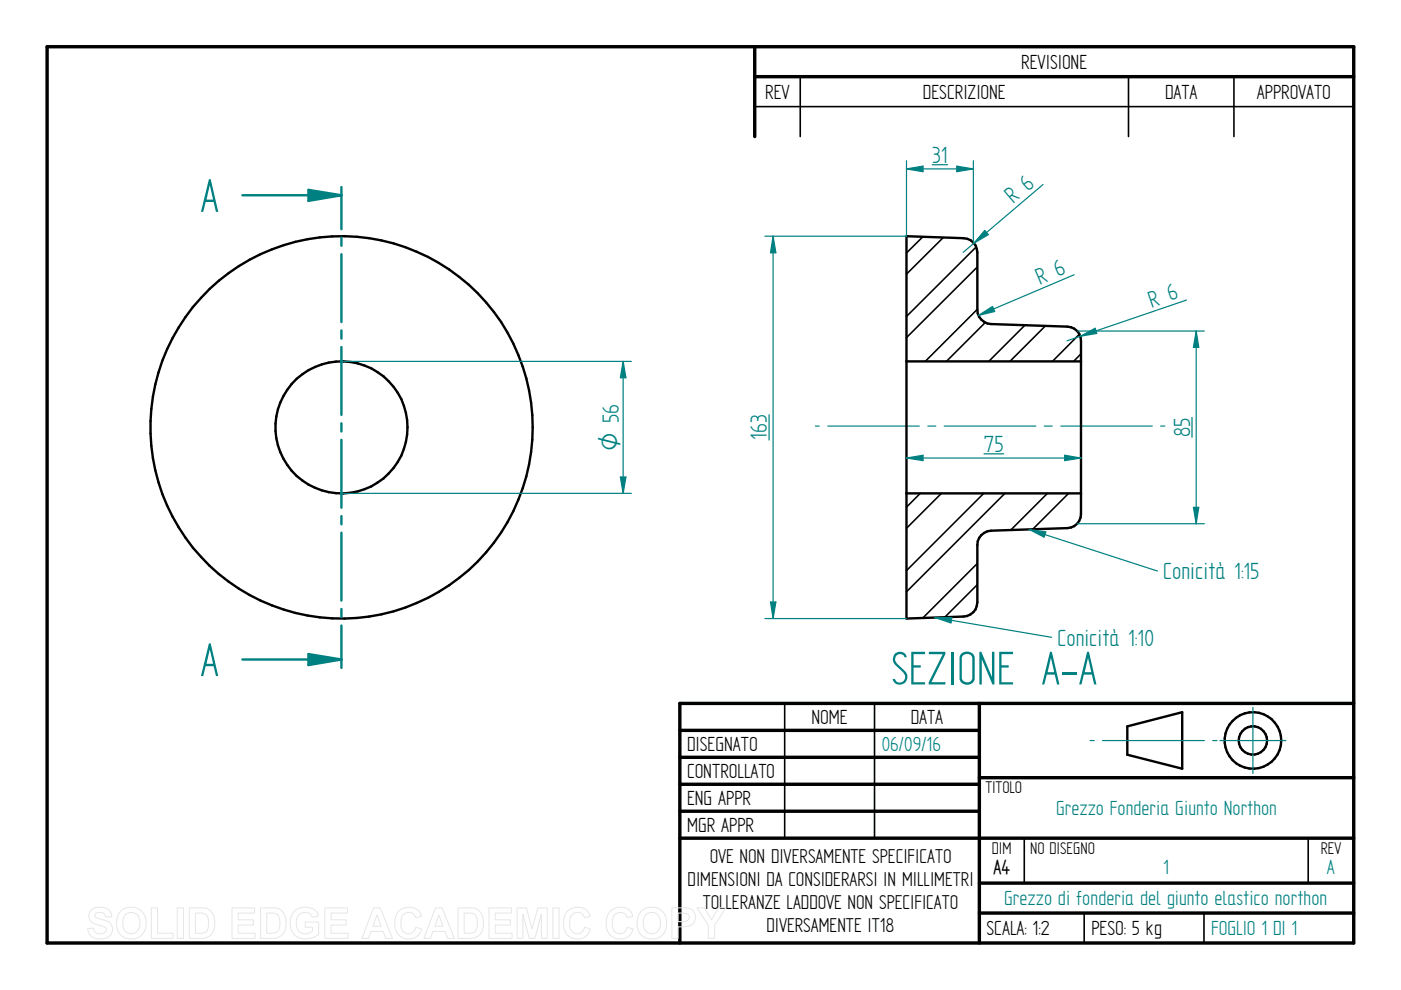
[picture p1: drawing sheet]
<svg xmlns="http://www.w3.org/2000/svg" width="297mm" height="210mm" viewBox="0 0 297 210" stroke-linecap="round" stroke-linejoin="round" font-family="sans-serif">
<g fill="none" stroke="#000" stroke-width=".72">
<path d="M10 9.9h277v190h-277zM160 9.9v19.1M160 16.3h127M144.1 154.9h63.5M207.6 149.1v50.8M287 149.1h-142.9v50.8M144.1 160.6h63.5M144.1 166.3h63.5M144.1 172h63.5M144.1 177.7h142.9M207.6 164.9h79.4M207.6 187.2h79.4"/>
<path d="M207.6 193.6h79.4"/>
</g>
<path d="M169.7 16.3v12.7M239.3 16.3v12.7M261.6 16.3v12.7M160 22.6h127M166.4 149.1v28.6M185.4 149.1v28.6M217.2 177.8v9.4M277.4 177.8v9.4M229.9 193.6v6.3M255.3 193.6v6.3" fill="none" stroke="#000" stroke-width=".34"/>
<g fill="none" stroke="#000" stroke-width=".51">
<path d="M239 154l11.7-3v12l-11.7-3z"/>
<circle cx="72.4" cy="90.6" r="14"/>
<circle cx="72.4" cy="90.6" r="40.5"/>
<circle cx="265.6" cy="157" r="3"/>
<circle cx="265.7" cy="157" r="6"/>
</g>
<path d="M172.9 90.3h.8M175.5 90.3h19.4M196.7 90.3h1.7M200.2 90.3h19.4M221.4 90.3h1.7M224.9 90.3h19.4M246.1 90.3h.9M231.1 157h.9M233.8 157h21.6M257.1 157h.9M258.7 157h13.9M265.6 150v14" fill="none" stroke="#008080" stroke-width=".25"/>
<path d="M51.4 41.4h21v7.2M72.4 50.4v1.7M72.4 53.9v14.4M72.4 70.1v1.7M72.4 73.6v14.4M72.4 89.7v1.8M72.4 93.3v14.4M72.4 109.4v1.8M72.4 112.9v14.4M72.4 129.1v1.8M72.4 132.6v7.2" fill="none" stroke="#008080" stroke-width=".51"/>
<path d="M65.4 40.3l7 1.1-7 1.2z" fill="#008080"/>
<path d="M65.4 40.3l7 1.1-7 1.2zM51.4 139.8h21" fill="none" stroke="#008080" stroke-width=".51"/>
<path d="M65.4 138.7l7 1.1-7 1.2z" fill="#008080"/>
<path d="M72.4 39.7v1.7M65.4 138.7l7 1.1-7 1.2zM72.4 139.8v1.8" fill="none" stroke="#008080" stroke-width=".51"/>
<g fill="none" stroke="#000" stroke-width=".34">
<path d="M195.7 50.2l-3.5 3.4M200 50.4l-7.8 7.7M207 52.4l-14.8 14.7M207.2 56.6l-15 15M207.2 65.6l-11 11M208.9 68.4l-8.2 8.2M217.3 69l-7.7 7.6M221.7 69.1l-7.6 7.5M228.9 70.9l-5.8 5.7M229.2 75l-1.6 1.6M195.1 104.6l-2.9 2.9M199.6 104.6l-7.4 7.4"/>
<path d="M207.2 119.5l-11.5 11.5M208.6 104.6l-16.4 16.4M213.1 104.6l-20.9 20.9M222.1 104.6l-7.8 7.8M226.6 104.6l-7.7 7.6M207.2 124l-6.9 6.9"/>
</g>
<path d="M192.2 50.1l12.1 .4a3 3 0 0 1 2.9 3v12.2a3 3 0 0 0 2.9 3l16.2 .6a2.96 2.96 0 0 1 2.9 3v36.7a2.96 2.96 0 0 1-2.9 3l-16.2 .5a3 3 0 0 0-2.9 3v12.2a3 3 0 0 1-2.9 3l-12.1 .4zM192.2 76.6h37M192.2 104.6h37" fill="none" stroke="#000" stroke-width=".51"/>
<path d="M72.4 76.6h61.5M72.4 104.6h61.5M131.5 101.1h1.2l-.6 3.5z" fill="none" stroke="#008080" stroke-width=".25"/>
<path d="M131.5 101.1h1.2l-.6 3.5z" fill="#008080"/>
<path d="M132.1 76.6l.6 3.5h-1.2z" fill="none" stroke="#008080" stroke-width=".25"/>
<path d="M132.1 76.6l.6 3.5h-1.2z" fill="#008080"/>
<path d="M162.2 50.1h30M163.9 50.1l.6 3.5h-1.1zM132.1 76.6v28M163.1 87.9v5.4M162.2 131.1h30" fill="none" stroke="#008080" stroke-width=".25"/>
<path d="M163.9 50.1l.6 3.5h-1.1z" fill="#008080"/>
<path d="M163.4 127.6h1.1l-.6 3.5z" fill="none" stroke="#008080" stroke-width=".25"/>
<path d="M163.4 127.6h1.1l-.6 3.5z" fill="#008080"/>
<path d="M221.1 39.1l-16.9 14.4M163.9 50.1v81M208.8 48.9l.7 .8-3 1.9z" fill="none" stroke="#008080" stroke-width=".25"/>
<path d="M208.8 48.9l.7 .8-3 1.9z" fill="#008080"/>
<path d="M227.7 58.3l-20.3 8.6M207.4 66.9l3-1.9 .5 1z" fill="none" stroke="#008080" stroke-width=".25"/>
<path d="M207.4 66.9l3-1.9 .5 1z" fill="#008080"/>
<path d="M229.1 71.3l3.1-1.7 .3 1.1zM251.5 63.6l-25.3 8.7" fill="none" stroke="#008080" stroke-width=".25"/>
<path d="M229.1 71.3l3.1-1.7 .3 1.1z" fill="#008080"/>
<path d="M192.2 97.1l3.5-.6v1.2zM208.6 96.2h4.2" fill="none" stroke="#008080" stroke-width=".25"/>
<path d="M192.2 97.1l3.5-.6v1.2z" fill="#008080"/>
<path d="M225.7 96.5l3.5 .6-3.5 .6z" fill="none" stroke="#008080" stroke-width=".25"/>
<path d="M225.7 96.5l3.5 .6-3.5 .6z" fill="#008080"/>
<path d="M192.2 34.1v16M192.2 35.8l3.5-.6v1.2zM197.7 34.9h3.2M206.4 34.1v17.3M192.2 97.1h37" fill="none" stroke="#008080" stroke-width=".25"/>
<path d="M192.2 35.8l3.5-.6v1.2z" fill="#008080"/>
<path d="M202.9 35.2l3.5 .6-3.5 .6z" fill="none" stroke="#008080" stroke-width=".25"/>
<path d="M202.9 35.2l3.5 .6-3.5 .6z" fill="#008080"/>
<path d="M192.2 35.8h14.2M218.2 112.3l27.2 8.8" fill="none" stroke="#008080" stroke-width=".25"/>
<path d="M218.2 112.3l3.5 .5-.3 1.1z" fill="#008080"/>
<path d="M218.2 112.3l3.5 .5-.3 1.1zM198.2 130.9l24.8 4.2" fill="none" stroke="#008080" stroke-width=".25"/>
<path d="M198.2 130.9h3.6l-.2 1.2z" fill="#008080"/>
<path d="M228.4 70.2h27M253.6 70.2l.6 3.5h-1.2zM252.7 88.5v4.2M228.4 111h27M198.2 130.9h3.6l-.2 1.2z" fill="none" stroke="#008080" stroke-width=".25"/>
<path d="M253.6 70.2l.6 3.5h-1.2z" fill="#008080"/>
<path d="M253 107.6h1.2l-.6 3.4z" fill="none" stroke="#008080" stroke-width=".25"/>
<path d="M253 107.6h1.2l-.6 3.4z" fill="#008080"/>
<path d="M253.6 70.2v40.8" fill="none" stroke="#008080" stroke-width=".25"/>
<g fill="none" stroke="#e6e6e6" stroke-width=".21">
<path d="M19.3 193a3.1 3.1 0 0 1 4 .2l.4 1.2h-1.3a1.28 1.28 0 0 0-1-.9 1.28 1.28 0 0 0-1.3 .4v.4a5.6 5.6 0 0 0 2.5 1 1.98 1.98 0 0 1 1.2 2.3 1.98 1.98 0 0 1-2.2 1.5 2.48 2.48 0 0 1-3-2.2l1.2-.1a1.44 1.44 0 0 0 1.3 1.2 1.44 1.44 0 0 0 1.5-.9 1.18 1.18 0 0 0-1.4-.9 2.36 2.36 0 0 1-2.4-2l.1-.7zM25.8 193a3.3 3.3 0 0 1 3.9-.1 3.3 3.3 0 0 1 1.2 3.8 3.2 3.2 0 0 1-3.8 2.3 3.2 3.2 0 0 1-2.4-3.7 3 3 0 0 1 1.1-2.3zM26.5 194a1.87 1.87 0 0 1 2.2-.3 1.87 1.87 0 0 1 1 2 1.87 1.87 0 0 1-1.8 2.3 1.87 1.87 0 0 1-1.9-2.3l.1-.8zM32.1 192.5h1.3v5.4h3.3v1.1h-4.6zM37.6 192.5h1.3v6.5h-1.3zM40.1 192.5h2.4a2.79 2.79 0 0 1 3 3.3 2.79 2.79 0 0 1-2.9 3.2h-2.5zM41.4 193.6a2.64 2.64 0 0 1 2.5 .5 3.3 3.3 0 0 1-.3 3.5l-.8 .3h-1.4zM49.2 192.5h4.8v1.1h-3.5v1.4h3.2v1.1h-3.2v1.8h3.6v1.1h-4.9zM55.2 192.5h2.4a2.79 2.79 0 0 1 3.1 3.3 2.79 2.79 0 0 1-3 3.2h-2.5zM56.6 193.6a2.64 2.64 0 0 1 2.4 .5 3.3 3.3 0 0 1-.3 3.5l-.8 .3h-1.3zM62.3 193.3a3.6 3.6 0 0 1 4.6-.2l.6 1.1-1.3 .3a1.8 1.8 0 0 0-2.2-.9 1.8 1.8 0 0 0-1.2 2 2.01 2.01 0 0 0 1.1 2.2 2.01 2.01 0 0 0 2.3-.4v-.8h-1.5v-1.1h2.9v2.6a3.8 3.8 0 0 1-5.5-.3 4 4 0 0 1 .2-4.5zM68.9 192.5h4.8v1.1h-3.5v1.4h3.2v1.1h-3.2v1.8h3.6v1.1h-4.9z"/>
<path d="M79.2 192.5h1.4l2.6 6.5h-1.4l-.6-1.5h-2.5l-.6 1.5h-1.4zM79.9 194l.9 2.4h-1.7zM84.5 193.3a2.87 2.87 0 0 1 4.9 1l-1.3 .3a1.6 1.6 0 0 0-1.8-1.1 1.6 1.6 0 0 0-1.3 1.7 2.19 2.19 0 0 0 1.3 2.8 1.55 1.55 0 0 0 1.9-1.4l1.2 .4a2.93 2.93 0 0 1-3.4 2 2.93 2.93 0 0 1-2.3-3.3v-.6a3.2 3.2 0 0 1 .8-1.8zM92.3 192.5h1.4l2.6 6.5h-1.4l-.5-1.5h-2.6l-.5 1.5h-1.4zM93 194l.9 2.4h-1.7zM97.1 192.5h2.4a2.79 2.79 0 0 1 3 3.3 2.79 2.79 0 0 1-2.9 3.2h-2.5zM98.4 193.6a2.64 2.64 0 0 1 2.4 .5 3.3 3.3 0 0 1-.2 3.5l-.9 .3h-1.3zM103.7 192.5h4.8v1.1h-3.5v1.4h3.2v1.1h-3.2v1.8h3.6v1.1h-4.9zM109.6 192.5h2l1.2 4.4 1.2-4.4h2v6.5h-1.2v-5.2l-1.4 5.2h-1.2l-1.3-5.2v5.2h-1.3zM117.2 192.5h1.3v6.5h-1.3zM120.3 193.3a2.87 2.87 0 0 1 4.8 1l-1.2 .3a1.6 1.6 0 0 0-1.9-1.1 1.6 1.6 0 0 0-1.2 1.7 2.19 2.19 0 0 0 1.3 2.8 1.55 1.55 0 0 0 1.8-1.4l1.3 .4a2.93 2.93 0 0 1-3.5 2 2.93 2.93 0 0 1-2.2-3.3v-.6a3.2 3.2 0 0 1 .8-1.8zM129.3 193.3a2.87 2.87 0 0 1 4.9 1l-1.2 .3a1.6 1.6 0 0 0-1.9-1.1 1.6 1.6 0 0 0-1.3 1.7 2.19 2.19 0 0 0 1.3 2.8 1.55 1.55 0 0 0 1.9-1.4l1.2 .4a2.93 2.93 0 0 1-3.4 2 2.93 2.93 0 0 1-2.3-3.3l.1-.6a3.2 3.2 0 0 1 .7-1.8z"/>
<path d="M136.2 193a3.3 3.3 0 0 1 3.9-.1 3.3 3.3 0 0 1 1.1 3.8 3.2 3.2 0 0 1-3.7 2.3 3.2 3.2 0 0 1-2.4-3.7 3 3 0 0 1 1.1-2.3zM136.9 194a1.87 1.87 0 0 1 2.2-.3 1.87 1.87 0 0 1 .9 2 1.87 1.87 0 0 1-1.8 2.3 1.87 1.87 0 0 1-1.8-2.3l.1-.8zM142.4 192.5h2.1a2.5 2.5 0 0 1 2.7 1 2.08 2.08 0 0 1-.1 2.2 2.08 2.08 0 0 1-2.1 .8h-1.2v2.5h-1.4zM143.8 193.6h.6a1.28 1.28 0 0 1 1.7 .9 1.22 1.22 0 0 1-1.6 .9h-.7zM147.8 192.5h1.5l1.6 2.5 1.4-2.5h1.6l-2.4 3.7v2.8h-1.3v-2.8z"/>
</g>
<g font-size="11.3" fill="#008080">
<text x="42.5" y="44.9">A</text>
<text x="42.5" y="143.3">A</text>
<text x="188.9" y="145.1">SEZIONE A-A</text>
</g>
<g font-size="5.6" fill="#008080">
<text x="197.7" y="34.5">31</text>
<text x="214.8" y="43.3" transform="rotate(-40 214.8 43.3)">R 6</text>
<text x="220.5" y="60.4" transform="rotate(-23 220.5 60.4)">R 6</text>
<text x="244.1" y="65.2" transform="rotate(-19 244.1 65.2)">R 6</text>
<text x="162.6" y="93.3" transform="rotate(-90 162.6 93.3)">163</text>
<text x="208.6" y="95.8">75</text>
<text x="252.3" y="92.7" transform="rotate(-90 252.3 92.7)">85</text>
<text x="246.6" y="122.8">Conicità 1:15</text>
<text x="224.2" y="136.9">Conicità 1:10</text>
</g>
<text font-size="5.4" fill="#008080" x="131.2" y="95.7" transform="rotate(-90 131.2 95.7)">O 56</text>
<g font-size="4.9">
<text x="216.5" y="14.6">REVISIONE</text>
<text x="162.2" y="20.9">REV</text>
<text x="195.7" y="20.9">DESCRIZIONE</text>
<text x="247" y="20.9">DATA</text>
<text x="266.5" y="20.9">APPROVATO</text>
<text x="172" y="153.5">NOME</text>
<text x="193.1" y="153.5">DATA</text>
<text x="145.7" y="159.2">DISEGNATO</text>
<text x="145.7" y="164.9">CONTROLLATO</text>
<text x="145.7" y="170.6">ENG APPR</text>
<text x="145.7" y="176.3">MGR APPR</text>
<text x="209.2" y="198.2">SCALA: 1:2</text>
<text x="231.4" y="198.2">PESO: 5 kg</text>
</g>
<g font-size="4.9" fill="#008080">
<text x="186.9" y="159.2">06/09/16</text>
<text x="223.9" y="172.8">Grezzo Fonderia Giunto Northon</text>
<text x="246.6" y="185.3">1</text>
<text x="281.3" y="185.3">A</text>
<text x="212.9" y="191.9">Grezzo di fonderia del giunto elastico northon</text>
<text x="256.8" y="198.3">FOGLIO 1 DI 1</text>
</g>
<g font-size="4.8">
<text x="150.5" y="182.9">OVE NON DIVERSAMENTE SPECIFICATO</text>
<text x="210.6" y="185.2">A4</text>
<text x="145.8" y="187.8">DIMENSIONI DA CONSIDERARSI IN MILLIMETRI</text>
<text x="149" y="192.7">TOLLERANZE LADDOVE NON SPECIFICATO</text>
<text x="162.5" y="197.6">DIVERSAMENTE IT18</text>
</g>
<g font-size="4.1">
<text x="208.9" y="168.1">TITOLO</text>
<text x="210.3" y="181">DIM</text>
<text x="218.4" y="181">NO DISEGNO</text>
<text x="280" y="181">REV</text>
</g>
</svg>
